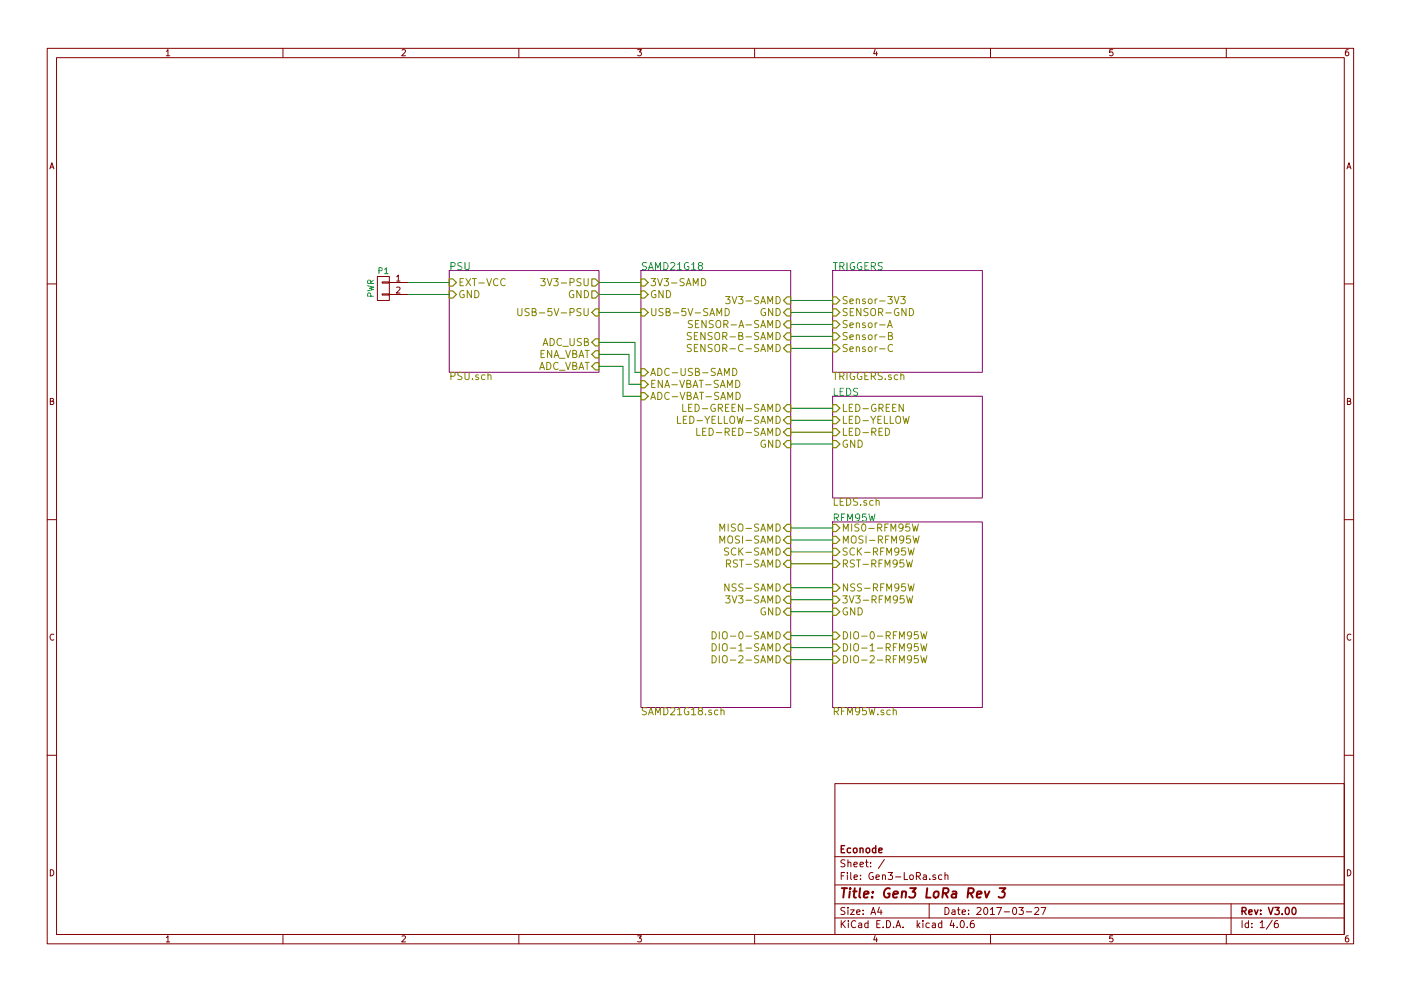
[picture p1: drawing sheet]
<svg xmlns="http://www.w3.org/2000/svg" width="297mm" height="210mm" viewBox="0 0 297 210" stroke-linecap="round" stroke-linejoin="round" font-family="sans-serif">
<g fill="none" stroke="#840000" stroke-width=".21">
<path d="M10 10.3h277v189.9h-277zM12 12.2h273v186.1h-273zM60 10.3v1.9M110 10.3v1.9M160 10.3v1.9M210 10.3v1.9M260 10.3v1.9M80 58.7h2.5v5h-2.5zM81 59.8h1.5v.3h-1.5zM82.5 59.9h3.9M10 60.2h2M81 62.4h1.5v.2h-1.5z"/>
<path d="M82.5 62.5h3.9M285 60.2h2M10 110.3h2M285 110.3h2M10 160.2h2M177 166.3h108v32h-108zM285 160.2h2M60 198.3v1.9M110 198.3v1.9M160 198.3v1.9M177 194.8h108M177 191.8h108"/>
<path d="M177 187.8h108M177 181.8h108M186.4 192.5l-.3 1h.9M186.8 193v1M187.5 182.3l-1.3 2M197 191.8v3M198.3 185.7l-.3-.1-.2 .2v.2l.5 .2v.3h-.5M199.7 185.7l-.4-.1-.3 .3 .1 .6 .2 .1 .4-.1M200.4 185.7l.2-.1 .3 .1 .1 .9M200.4 185.1v1.5M201.8 195.2l-.4 1.1h1M202.9 196.7v.1"/>
<path d="M203.8 195.4l.1-.1a.8 .8 0 0 1 .6 .8 .8 .8 0 0 1-.6 .7 .97 .97 0 0 1-.1-1.4zM205.1 196.7v.1M206.4 195.3l-.4 .1a1.11 1.11 0 0 0-.1 1.3l.4 .1 .2-.1 .1-.5-.3-.3-.4 .1-.2 .2M210 198.3v1.9M216 192.5h1l-.5 .6 .4 .1v.7l-.2 .1-.7-.1M217.6 193.5h1.1M219.4 192.7l.6-.2 .2 .5-.9 1h.9M220.7 192.5h1l-.6 1.5M260 198.3v1.9M261 191.8v6.5M269.7 195.2l-1.2 2M270.9 195.3l-.4 .1a1.11 1.11 0 0 0-.2 1.3l.5 .1 .2-.1v-.5l-.2-.3-.5 .1-.1 .2"/>
</g>
<path d="M274.1 192.7l.2-.2a.8 .8 0 0 1 .5 .8 .8 .8 0 0 1-.5 .7l-.4-.5z" fill="none" stroke="#840000" stroke-width=".3"/>
<path d="M208.8 189.1l.3 1.3 .7-1.3M211.9 188.4h1.3l-.8 .8a.48 .48 0 0 1 .7 .4l-.3 .7-.8 .1-.3-.1" fill="none" stroke="#840000" stroke-width=".41"/>
<path d="M95.2 57.4h31.8v21.6h-31.8zM135.9 57.4h31.7v92.7h-31.7zM176.5 57.4h31.8v21.6h-31.8zM176.5 84.1h31.8v21.6h-31.8zM176.5 110.7h31.8v39.4h-31.8z" fill="none" stroke="#840084" stroke-width=".21"/>
<g fill="none" stroke="#848400" stroke-width=".21">
<path d="M114.7 59.1h.9l-.5 .6 .5 .3-.1 .5-.2 .1-.6-.1M148.7 59.1a.77 .77 0 0 1 .9 .8 .77 .77 0 0 1-.9 .7zM103.5 79.7v-.1a.36 .36 0 0 1 .6 .2v.7M109.8 65.5v1.2l.3 .3h.3l.3-.3v-1.2M112.2 65.5h-.6l-.2 .1v.4l.6 .3 .2 .4-.3 .3-.6-.1M146.6 70.6l-.6-.1-.2 .2v.4l.6 .3 .2 .4-.3 .3-.6-.1M146.6 73.1h-.6l-.3 .3 .1 .3 .7 .3v.4l-.2 .2-.6-.1M146.8 68.1l-.6-.1-.2 .1v.5l.7 .3 .1 .3-.3 .3-.6-.1M152 67v-1.5l.5 1 .5-1v1.5M153.7 65.5a.77 .77 0 0 1 .9 .7 .77 .77 0 0 1-.9 .8zM153.8 62.9h1l-.5 .6 .5 .3-.1 .5-.2 .1-.7-.1M155.3 78.2a.77 .77 0 0 1 .9 .7 .77 .77 0 0 1-.9 .8z"/>
<path d="M188.2 69.5l.5-1.5 .5 1.5M188.3 69.1h.7M188.4 71.3l.6-.1 .2-.2-.1-.3-.7-.2v1.6h.6l.2-.2 .1-.4-.4-.2M189.3 73.2a.72 .72 0 0 0-1.1 .5 .72 .72 0 0 0 .8 .9l.3-.2M189.6 62.9l.5 1.5 .5-1.5M191 62.9h.9l-.5 .6 .5 .3-.1 .5-.2 .1-.6-.1M192.8 65.5a.77 .77 0 0 1 .9 .7 .77 .77 0 0 1-.9 .8zM143.6 88.3v1.5h.8M144.8 85.8v1.5h.7M147.7 90.9v1.5h.8M156 80.7a.77 .77 0 0 1 .9 .8 .77 .77 0 0 1-.9 .7zM156.1 83.2a.77 .77 0 0 1 .9 .8 .77 .77 0 0 1-.9 .8z"/>
<path d="M187.7 90.9a.77 .77 0 0 1 .9 .7 .77 .77 0 0 1-.9 .8zM191.5 85.8v1.5l-.9-1.5v1.5M152.6 112.7v-1.5l.5 1.1 .5-1.1v1.5M152.6 115.2v-1.5l.5 1.1 .5-1.1v1.5M154.5 116.3h-.6l-.3 .3 .1 .3 .7 .3v.4l-.2 .2-.6-.1M192.2 118.8l.3 1.5 .3-1.1 .3 1.1 .4-1.5M192.5 116.3l.4 1.5 .3-1.1 .3 1.1 .3-1.5M193.4 111.2l.4 1.5 .3-1.1 .3 1.1 .3-1.5M193.6 113.7l.3 1.5 .3-1.1 .3 1.1 .4-1.5M151 134a.77 .77 0 0 1 .9 .8 .77 .77 0 0 1-.9 .8zM151 136.6a.77 .77 0 0 1 .9 .7 .77 .77 0 0 1-.9 .8zM151 139.1a.77 .77 0 0 1 .9 .8 .77 .77 0 0 1-.9 .7z"/>
<path d="M152.5 134v1.6M152.5 136.6v1.5M152.5 139.1v1.5M153.8 126.4h1l-.5 .6 .5 .3-.1 .5-.2 .1-.7-.1M154.6 123.9v1.5l-.9-1.5v1.5M192.2 126.4l.4 1.5 .3-1.1 .3 1.1 .3-1.5M192.5 123.9l.4 1.5 .3-1.1 .3 1.1 .3-1.5M194.6 134h-.7l-.1 .8 .3-.2 .5 .1 .1 .6-.3 .3-.6-.2M194.6 136.6h-.7l-.1 .7 .3-.1h.5l.1 .6-.3 .3-.6-.2M194.6 139.1h-.7l-.1 .7 .3-.1 .5 .1 .1 .6-.3 .2-.6-.1M195.2 134l.4 1.6 .3-1.1 .3 1.1 .3-1.6M195.2 136.6l.4 1.5 .3-1.1 .3 1.1 .3-1.5"/>
<path d="M195.2 139.1l.4 1.5 .3-1.1 .3 1.1 .3-1.5M152.9 150.8v-.1a.36 .36 0 0 1 .6 .2v.8M189.4 150.8l.1-.1a.36 .36 0 0 1 .5 .2v.8"/>
</g>
<g fill="none" stroke="#848400" stroke-width=".25">
<path d="M95.2 59.2h.8l.8 .7-.8 .8h-.8zM125.5 59.2h.7l.8 .7-.8 .8h-.7zM135.9 59.2h.8l.7 .7-.7 .8h-.8zM95.2 61.7h.8l.8 .8-.8 .7h-.8zM125.5 61.7h.7l.8 .8-.8 .7h-.7zM125.5 66.3l.7-.8h.8v1.6h-.8zM125.5 77.7l.7-.7h.8v1.5h-.8zM126.2 74.4h.8v1.5h-.8l-.7-.7zM126.2 71.9h.8v1.5h-.8l-.7-.8zM135.9 61.7h.8l.7 .8-.7 .7h-.8zM135.9 65.5h.8l.7 .8-.7 .8h-.8zM135.9 78.2h.8l.7 .8-.7 .8h-.8z"/>
<path d="M166.9 68.1h.7v1.5h-.7l-.8-.8zM166.9 70.6h.7v1.5h-.7l-.8-.7zM166.9 73.1h.7v1.6h-.7l-.8-.8zM166.9 65.5h.7v1.6h-.7l-.8-.8zM166.9 63h.7v1.5h-.7l-.8-.8zM176.5 68.1h.8l.8 .7-.8 .8h-.8zM176.5 70.6h.8l.8 .8-.8 .7h-.8zM176.5 73.1h.8l.8 .8-.8 .8h-.8zM176.5 65.5h.8l.8 .8-.8 .8h-.8zM176.5 63h.8l.8 .7-.8 .8h-.8zM135.9 80.8h.8l.7 .7-.7 .8h-.8zM135.9 83.3h.8l.7 .8-.7 .7h-.8z"/>
<path d="M166.9 85.8h.7v1.6h-.7l-.8-.8zM166.9 88.4h.7v1.5h-.7l-.8-.8zM166.9 90.9h.7v1.6h-.7l-.8-.8zM166.9 93.5h.7v1.5h-.7l-.8-.8zM176.5 85.8h.8l.8 .8-.8 .8h-.8zM176.5 88.4h.8l.8 .7-.8 .8h-.8zM176.5 90.9h.8l.8 .8-.8 .8h-.8zM176.5 93.5h.8l.8 .7-.8 .8h-.8zM166.9 111.2h.7v1.6h-.7l-.8-.8zM166.9 113.8h.7v1.5h-.7l-.8-.8zM166.9 116.3h.7v1.6h-.7l-.8-.8zM166.9 118.9h.7v1.5h-.7l-.8-.8z"/>
<path d="M176.5 111.2h.8l.8 .8-.8 .8h-.8zM176.5 113.8h.8l.8 .7-.8 .8h-.8zM176.5 116.3h.8l.8 .8-.8 .8h-.8zM176.5 118.9h.8l.8 .7-.8 .8h-.8zM166.9 123.9h.7v1.6h-.7l-.8-.8zM166.9 129h.7v1.6h-.7l-.8-.8zM166.9 126.5h.7v1.5h-.7l-.8-.8zM166.9 134.1h.7v1.5h-.7l-.8-.7zM166.9 136.6h.7v1.6h-.7l-.8-.8zM166.9 139.2h.7v1.5h-.7l-.8-.8zM176.5 123.9h.8l.8 .8-.8 .8h-.8zM176.5 126.5h.8l.8 .7-.8 .8h-.8z"/>
<path d="M176.5 129h.8l.8 .8-.8 .8h-.8zM176.5 134.1h.8l.8 .8-.8 .7h-.8zM176.5 136.6h.8l.8 .8-.8 .8h-.8zM176.5 139.2h.8l.8 .7-.8 .8h-.8z"/>
</g>
<g fill="none" stroke="#008400" stroke-width=".21">
<path d="M86.4 59.9h8.8M127 59.9h8.9M86.4 62.5h8.8M127 62.5h8.9M127 66.3h8.9M127 75.2h6.3v6.3h2.6M127 77.7h5.1v6.4h3.8M127 72.6h7.6v6.4h1.3M167.6 68.8h8.9M167.6 71.4h8.9M167.6 73.9h8.9M167.6 66.3h8.9"/>
<path d="M167.6 63.7h8.9M167.6 86.6h8.9M167.6 89.1h8.9M167.6 91.7h8.9M167.6 94.2h8.9M167.6 112h8.9M167.6 114.5h8.9M167.6 117.1h8.9M167.6 119.6h8.9M167.6 124.7h8.9M167.6 127.2h8.9M167.6 129.8h8.9"/>
<path d="M167.6 134.9h8.9M167.6 137.4h8.9M167.6 139.9h8.9"/>
</g>
<text font-size="2.8" fill="#840000" x="178" y="190.5">Title: Gen3 LoRa Rev 3</text>
<g font-size="2.1" fill="#008484">
<text x="95.2" y="57.3">PSU</text>
<text x="135.9" y="57.3">SAMD21G18</text>
<text x="176.5" y="57.3">TRIGGERS</text>
<text x="176.5" y="84">LEDS</text>
<text x="176.5" y="110.6">RFM95W</text>
</g>
<g font-size="2.1" fill="#848400">
<text x="97.2" y="63.2">GND</text>
<text x="97.2" y="60.7">EXT-VCC</text>
<text x="116.2" y="60.7">3V3-PSU</text>
<text x="120.3" y="63.2">GND</text>
<text x="137.8" y="60.7">3V3-SAMD</text>
<text x="137.8" y="63.2">GND</text>
<text x="155" y="64.5">3V3-SAMD</text>
<text x="178.5" y="64.5">Sensor-3V3</text>
<text x="112.2" y="67.1">USB-5V-PSU</text>
<text x="137.8" y="67.1">USB-5V-SAMD</text>
<text x="147.5" y="69.6">SENSOR-A-SAMD</text>
<text x="161" y="67.1">GND</text>
<text x="178.5" y="69.6">Sensor-A</text>
<text x="178.5" y="67.1">SENSOR-GND</text>
<text x="113.6" y="75.9">ENA_VBAT</text>
<text x="114.8" y="73.4">ADC_USB</text>
<text x="147.5" y="72.1">SENSOR-B-SAMD</text>
<text x="147.5" y="74.7">SENSOR-C-SAMD</text>
<text x="178.5" y="72.1">Sensor-B</text>
<text x="178.5" y="74.7">Sensor-C</text>
<text x="95.2" y="80.6">PSU.sch</text>
<text x="113.5" y="78.5">ADC_VBAT</text>
<text x="137.8" y="82.3">ENA-VBAT-SAMD</text>
<text x="137.8" y="79.8">ADC-USB-SAMD</text>
<text x="176.5" y="80.6">TRIGGERS.sch</text>
<text x="137.8" y="84.8">ADC-VBAT-SAMD</text>
<text x="144.7" y="89.9">LED-YELLOW-SAMD</text>
<text x="146.3" y="87.4">LED-GREEN-SAMD</text>
<text x="178.5" y="87.4">LED-GREEN</text>
<text x="178.5" y="89.9">LED-YELLOW</text>
<text x="149.3" y="92.5">LED-RED-SAMD</text>
<text x="161" y="95">GND</text>
<text x="178.5" y="92.5">LED-RED</text>
<text x="178.5" y="95">GND</text>
<text x="176.5" y="107.3">LEDS.sch</text>
<text x="153.3" y="112.8">MISO-SAMD</text>
<text x="178.5" y="112.8">MIS0-RFM95W</text>
<text x="153.3" y="115.3">MOSI-SAMD</text>
<text x="154.3" y="117.9">SCK-SAMD</text>
<text x="178.5" y="115.3">MOSI-RFM95W</text>
<text x="178.5" y="117.9">SCK-RFM95W</text>
<text x="154.4" y="125.5">NSS-SAMD</text>
<text x="154.5" y="120.4">RST-SAMD</text>
<text x="178.5" y="120.4">RST-RFM95W</text>
<text x="178.5" y="125.5">NSS-RFM95W</text>
<text x="155" y="128">3V3-SAMD</text>
<text x="161" y="130.6">GND</text>
<text x="178.5" y="128">3V3-RFM95W</text>
<text x="178.5" y="130.6">GND</text>
<text x="153.1" y="135.6">DIO-0-SAMD</text>
<text x="178.5" y="135.6">DIO-0-RFM95W</text>
<text x="153.1" y="138.2">DIO-1-SAMD</text>
<text x="153.1" y="140.7">DIO-2-SAMD</text>
<text x="178.5" y="138.2">DIO-1-RFM95W</text>
<text x="178.5" y="140.7">DIO-2-RFM95W</text>
<text x="135.9" y="151.7">SAMD21G18.sch</text>
<text x="176.5" y="151.7">RFM95W.sch</text>
</g>
<g font-size="2.1" fill="#840000">
<text x="178" y="184">Sheet: /</text>
<text x="178" y="181">Econode</text>
<text x="178" y="186.7">File: Gen3-LoRa.sch</text>
<text x="178" y="196.9">KiCad E.D.A. kicad 4.0.6</text>
<text x="178" y="194.1">Size: A4</text>
<text x="200" y="194.1">Date: 2017-03-27</text>
<text x="263" y="194.1">Rev: V3.00</text>
<text x="263" y="196.9">Id: 1/6</text>
</g>
<g font-size="1.8" fill="#840000">
<text x="35" y="11.9">1</text>
<text x="85" y="11.9">2</text>
<text x="135" y="11.9">3</text>
<text x="185" y="11.9">4</text>
<text x="235" y="11.9">5</text>
<text x="285" y="11.9">6</text>
<text x="10.4" y="35.9">A</text>
<text x="285.4" y="35.9">A</text>
<text x="84" y="59.7">1</text>
<text x="84" y="62.2">2</text>
<text x="10.4" y="85.9">B</text>
<text x="285.4" y="85.9">B</text>
<text x="10.4" y="135.9">C</text>
<text x="285.4" y="135.9">C</text>
<text x="10.4" y="185.9">D</text>
<text x="285.4" y="185.9">D</text>
<text x="35" y="199.9">1</text>
<text x="85" y="199.9">2</text>
<text x="135" y="199.9">3</text>
<text x="185" y="199.9">4</text>
<text x="235" y="199.9">5</text>
<text x="285" y="199.9">6</text>
</g>
<g font-size="1.8" fill="#008484">
<text x="80.2" y="58.1">P1</text>
<text x="79.3" y="63.2" transform="rotate(-90 79.3 63.2)">PWR</text>
</g>
</svg>
